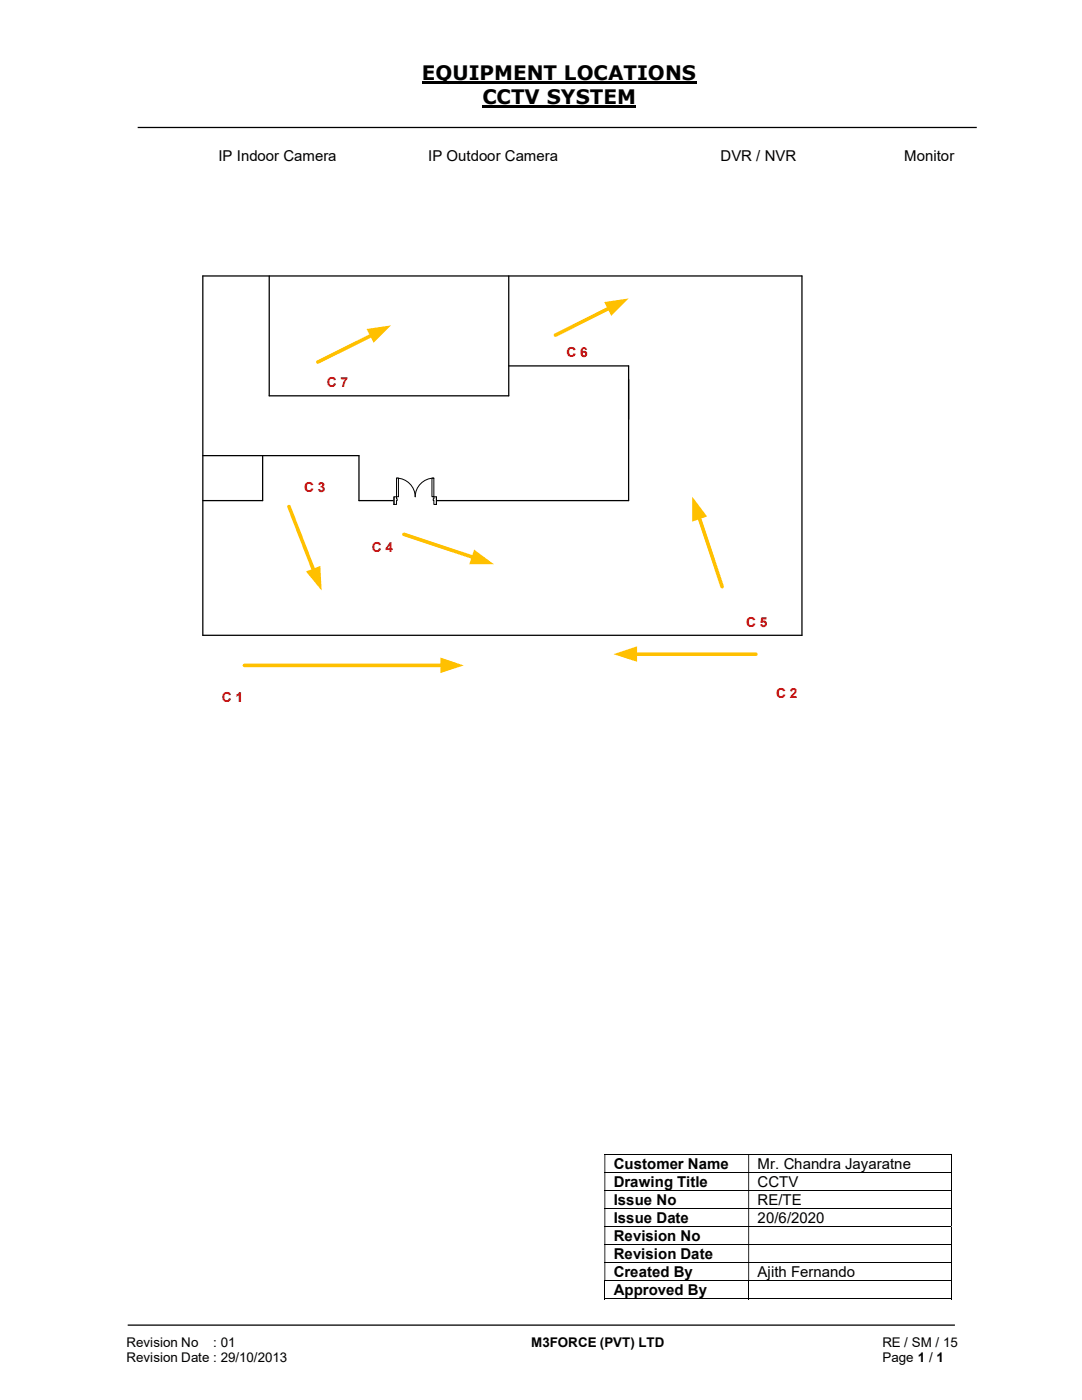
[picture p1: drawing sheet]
<svg xmlns="http://www.w3.org/2000/svg" width="216mm" height="279mm" viewBox="0 0 216 279" stroke-linecap="round" stroke-linejoin="round" font-family="sans-serif">
<path d="M84.2 16.5h54.8M96.3 21.3h30.7" fill="none" stroke="#000" stroke-width=".42"/>
<path d="M27.5 25.4h167.4M25.5 264.5h165" fill="none" stroke="#000" stroke-width=".25"/>
<g fill="none" stroke="#000" stroke-width=".2">
<path d="M120.6 230.4h69.1M120.6 234h69.1M120.6 237.6h69.1M189.8 230.5v3.4M189.8 234.1v3.4M189.8 237.7v3.4M120.6 241.2h69.1M120.6 244.8h69.1M120.6 248.4h69.1M120.6 252h69.1M120.6 255.6h69.1M120.6 259.2h28.7"/>
<path d="M120.7 255.7v3.6M149.4 255.7v3.6M149.5 259.2h40.2M189.8 241.3v3.4M189.8 244.9v3.4M189.8 248.5v3.4M189.8 252.1v3.4M189.8 255.7v3.6"/>
</g>
<g fill="#000">
<path d="M189.7 230.3h.2v.2h-.2zM120.6 230.5h.2v3.4h-.2zM149.3 230.5h.2v3.4h-.2z" fill-rule="evenodd"/>
<path d="M189.7 233.9h.2v.2h-.2zM120.6 234.1h.2v3.4h-.2zM149.3 234.1h.2v3.4h-.2z" fill-rule="evenodd"/>
<path d="M189.7 237.5h.2v.2h-.2zM120.6 237.7h.2v3.4h-.2zM149.3 237.7h.2v3.4h-.2z" fill-rule="evenodd"/>
<path d="M189.7 241.1h.2v.2h-.2zM120.6 241.3h.2v3.4h-.2zM149.3 241.3h.2v3.4h-.2z" fill-rule="evenodd"/>
<path d="M189.7 244.7h.2v.2h-.2zM120.6 244.9h.2v3.4h-.2zM149.3 244.9h.2v3.4h-.2z" fill-rule="evenodd"/>
<path d="M189.7 248.3h.2v.2h-.2zM120.6 248.5h.2v3.4h-.2zM149.3 248.5h.2v3.4h-.2z" fill-rule="evenodd"/>
<path d="M189.7 251.9h.2v.2h-.2zM120.6 252.1h.2v3.4h-.2zM149.3 252.1h.2v3.4h-.2z" fill-rule="evenodd"/>
</g>
<path d="M189.7 255.5h.2v.2h-.2zM189.7 259.1h.2v.2h-.2z" fill="#000"/>
<path d="M48.8 132.8h39.5" fill="none" stroke="#ffc000" stroke-width=".72"/>
<path d="M87.9 131.2l4.6 1.6-4.6 1.5z" fill="#ffc000"/>
<path d="M40.5 55.1h119.5v71.7h-119.5zM53.7 55.1v23.9h47.8v-23.9M101.5 73h23.9v26.9h-53.8v-9h-31.1M52.4 90.9v9h-11.9" fill="none" stroke="#000" stroke-width=".25"/>
<path d="M121.6 61.5l-10.8 5.4" fill="none" stroke="#ffc000" stroke-width=".72"/>
<path d="M120.6 60.3l4.8-.7-3.4 3.4z" fill="#ffc000"/>
<path d="M139.5 103.2l4.6 13.9" fill="none" stroke="#ffc000" stroke-width=".72"/>
<path d="M138.1 99.1l3 4-3 1z" fill="#ffc000"/>
<path d="M126.7 130.6h24.1" fill="none" stroke="#ffc000" stroke-width=".72"/>
<path d="M122.4 130.6l4.7-1.6v3.1z" fill="#ffc000"/>
<path d="M74.2 66.9l-10.8 5.4" fill="none" stroke="#ffc000" stroke-width=".72"/>
<path d="M73.2 65.7l4.8-.8-3.5 3.5z" fill="#ffc000"/>
<path d="M57.7 101.1l4.9 12.8" fill="none" stroke="#ffc000" stroke-width=".72"/>
<path d="M61 114l2.9-1.1 .3 5z" fill="#ffc000"/>
<path d="M80.6 106.6l13.9 4.7" fill="none" stroke="#ffc000" stroke-width=".72"/>
<path d="M94.6 109.7l4 2.9h-5z" fill="#ffc000"/>
<path d="M78.6 99.1h8.5v1.6h-8.5z" fill="#fff"/>
<path d="M78.6 99.1h8.5v1.6h-8.5z" fill="none" stroke="#fff" stroke-width=".2"/>
<path d="M86.6 99.1v1.6h.5v-1.6zM78.6 99.1h.5v1.6h-.5z" fill-rule="evenodd" fill="#fff"/>
<path d="M79.1 99.5v-.4h-.5v1.6h.5v-.8M86.6 99.5v-.4h.5v1.6h-.5v-.8" fill="none" stroke="#000" stroke-width=".2"/>
<path d="M86.4 99.5v.4h.2v-.4zM79.1 99.5h.1v.4h-.1z" fill-rule="evenodd" fill="#fff"/>
<path d="M78.6 99.1v1.6M79.1 95.4a3.8 3.8 0 0 1 3.7 3.7 3.8 3.8 0 0 1 3.8-3.7M79.1 99.5h.1v.4h-.1M86.6 99.5h-.2v.4h.2M87.1 99.1v1.6" fill="none" stroke="#000" stroke-width=".2"/>
<path d="M79.1 95.4h.4v3.7h-.4z" fill-rule="evenodd" fill="#fff"/>
<path d="M79.1 95.4h.4v3.7h-.4z" fill="none" stroke="#000" stroke-width=".2"/>
<path d="M86.2 95.4h.4v3.7h-.4z" fill-rule="evenodd" fill="#fff"/>
<path d="M86.2 95.4h.4v3.7h-.4z" fill="none" stroke="#000" stroke-width=".2"/>
<g font-size="4">
<text x="84.2" y="16">EQUIPMENT LOCATIONS</text>
<text x="96.3" y="20.8">CCTV SYSTEM</text>
</g>
<g font-size="3">
<text x="43.6" y="32.1">IP Indoor Camera</text>
<text x="85.4" y="32.1">IP Outdoor Camera</text>
<text x="143.8" y="32.1">DVR / NVR</text>
<text x="180.4" y="32.1">Monitor</text>
<text x="122.5" y="233.3">Customer Name</text>
<text x="151.2" y="233.3">Mr. Chandra Jayaratne</text>
<text x="122.5" y="236.8">Drawing Title</text>
<text x="151.2" y="236.8">CCTV</text>
<text x="122.5" y="240.5">Issue No</text>
<text x="122.5" y="244.1">Issue Date</text>
<text x="151.2" y="240.5">RE/TE</text>
<text x="151.2" y="244.1">20/6/2020</text>
<text x="122.5" y="247.7">Revision No</text>
<text x="122.5" y="251.2">Revision Date</text>
<text x="122.5" y="254.8">Created By</text>
<text x="151.2" y="254.8">Ajith Fernando</text>
<text x="122.5" y="258.5">Approved By</text>
</g>
<g font-size="2.7" fill="#c00000">
<text x="113" y="71.3">C 6</text>
<text x="65.2" y="77.3">C 7</text>
<text x="60.7" y="98.2">C 3</text>
<text x="74.2" y="110.2">C 4</text>
<text x="148.9" y="125.1">C 5</text>
<text x="44.3" y="140">C 1</text>
<text x="154.9" y="139.4">C 2</text>
</g>
<g font-size="2.7">
<text x="25.2" y="268.8">Revision No</text>
<text x="42.6" y="268.8">: 01</text>
<text x="106" y="268.8">M3FORCE (PVT) LTD</text>
<text x="176.1" y="268.8">RE / SM / 15</text>
<text x="25.2" y="271.8">Revision Date : 29/10/2013</text>
<text x="176.1" y="271.8">Page 1 / 1</text>
</g>
</svg>
